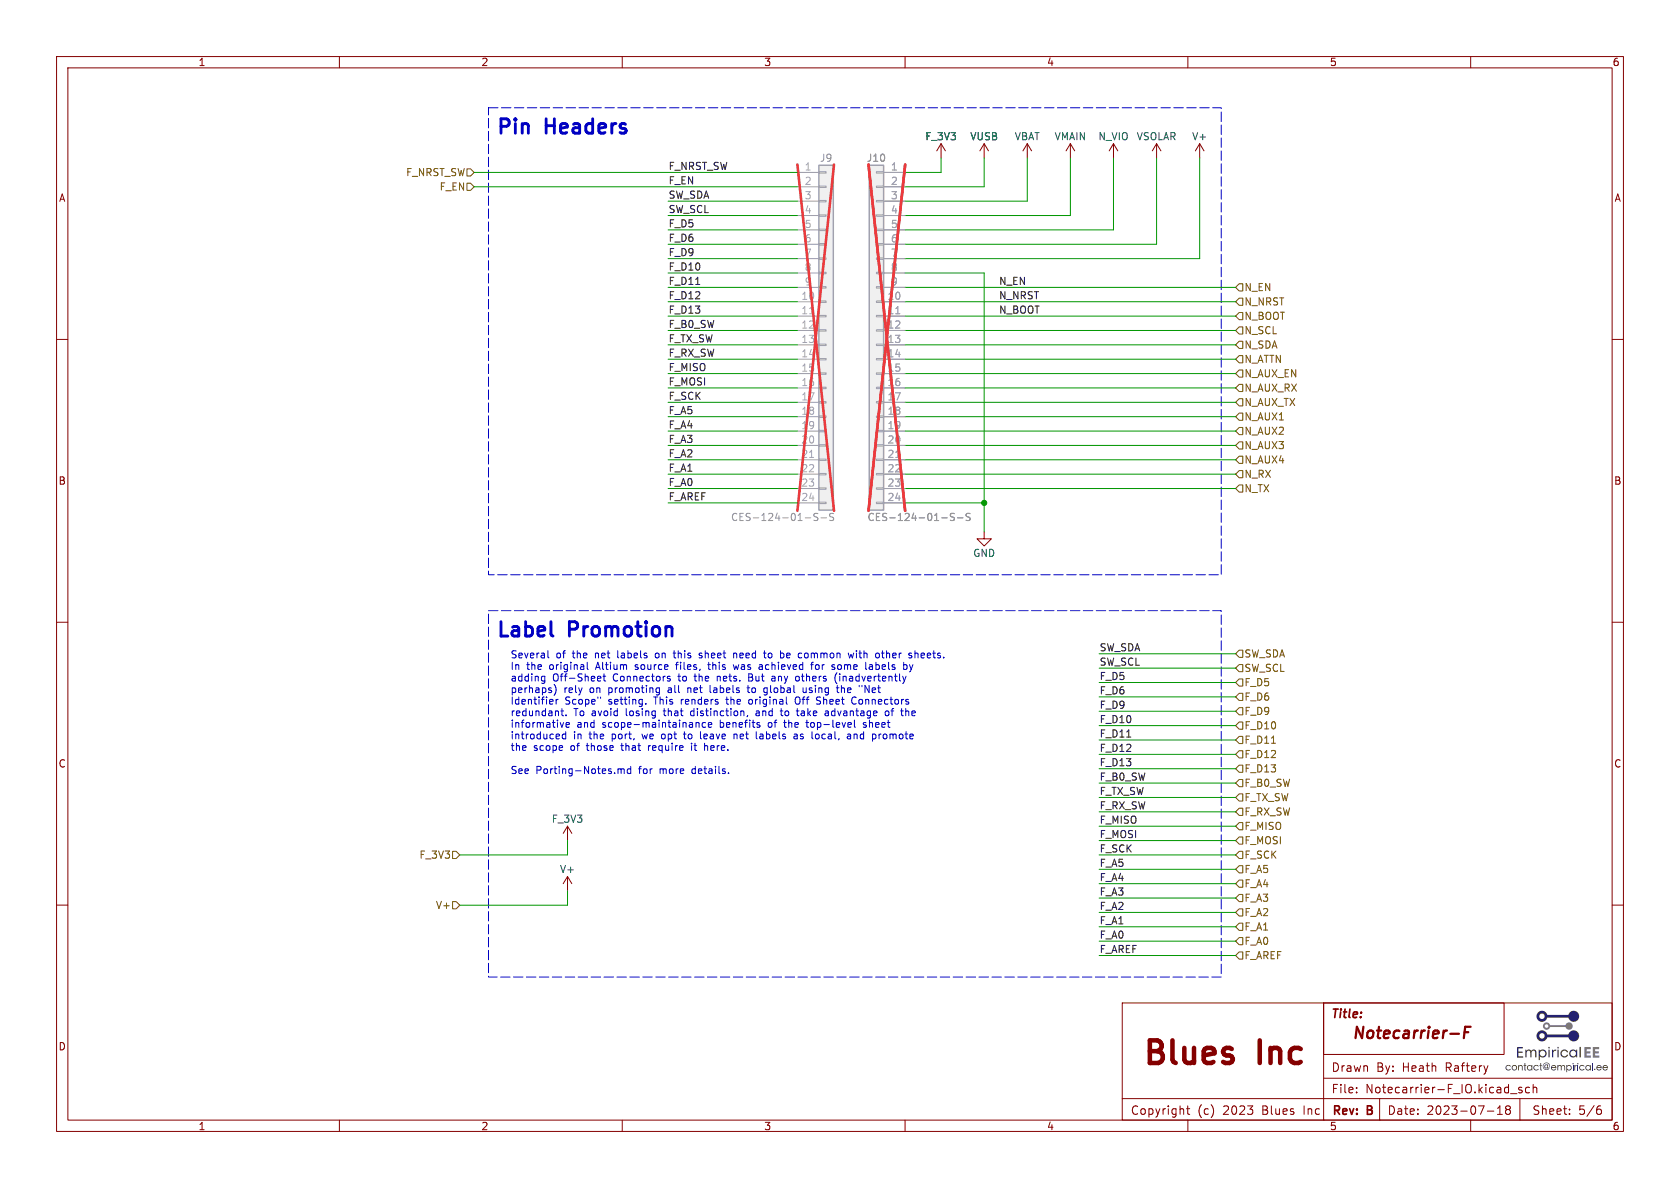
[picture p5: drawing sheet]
(kicad_sch (version 20230121) (generator eeschema)

 (paper "A4")

 (title_block
  (title "Notecarrier-F")
  (date "2023-07-18")
  (rev "B")
  (comment 1 "Blues Inc")
  (comment 2 "Heath Raftery"))

 (lib_symbols
  (symbol "Connector_Generic:Conn_01x24" (pin_names (offset 1.016) hide) (in_bom yes) (on_board yes)
   (property "Reference" "J" (at 0 30.48 0) (effects (font (size 1.27 1.27))))
   (property "Value" "Conn_01x24" (at 0 -33.02 0) (effects (font (size 1.27 1.27))))
   (property "Footprint" "" (at 0 0 0) (effects (font (size 1.27 1.27)) hide))
   (property "Datasheet" "~" (at 0 0 0) (effects (font (size 1.27 1.27)) hide))
   (symbol "Conn_01x24_1_1"
    (rectangle (start -1.27 -30.353) (end 0 -30.607) (stroke (width 0.1524) (type default)) (fill (type none)))
    (rectangle (start -1.27 -27.813) (end 0 -28.067) (stroke (width 0.1524) (type default)) (fill (type none)))
    (rectangle (start -1.27 -25.273) (end 0 -25.527) (stroke (width 0.1524) (type default)) (fill (type none)))
    (rectangle (start -1.27 -22.733) (end 0 -22.987) (stroke (width 0.1524) (type default)) (fill (type none)))
    (rectangle (start -1.27 -20.193) (end 0 -20.447) (stroke (width 0.1524) (type default)) (fill (type none)))
    (rectangle (start -1.27 -17.653) (end 0 -17.907) (stroke (width 0.1524) (type default)) (fill (type none)))
    (rectangle (start -1.27 -15.113) (end 0 -15.367) (stroke (width 0.1524) (type default)) (fill (type none)))
    (rectangle (start -1.27 -12.573) (end 0 -12.827) (stroke (width 0.1524) (type default)) (fill (type none)))
    (rectangle (start -1.27 -10.033) (end 0 -10.287) (stroke (width 0.1524) (type default)) (fill (type none)))
    (rectangle (start -1.27 -7.493) (end 0 -7.747) (stroke (width 0.1524) (type default)) (fill (type none)))
    (rectangle (start -1.27 -4.953) (end 0 -5.207) (stroke (width 0.1524) (type default)) (fill (type none)))
    (rectangle (start -1.27 -2.413) (end 0 -2.667) (stroke (width 0.1524) (type default)) (fill (type none)))
    (rectangle (start -1.27 0.127) (end 0 -0.127) (stroke (width 0.1524) (type default)) (fill (type none)))
    (rectangle (start -1.27 2.667) (end 0 2.413) (stroke (width 0.1524) (type default)) (fill (type none)))
    (rectangle (start -1.27 5.207) (end 0 4.953) (stroke (width 0.1524) (type default)) (fill (type none)))
    (rectangle (start -1.27 7.747) (end 0 7.493) (stroke (width 0.1524) (type default)) (fill (type none)))
    (rectangle (start -1.27 10.287) (end 0 10.033) (stroke (width 0.1524) (type default)) (fill (type none)))
    (rectangle (start -1.27 12.827) (end 0 12.573) (stroke (width 0.1524) (type default)) (fill (type none)))
    (rectangle (start -1.27 15.367) (end 0 15.113) (stroke (width 0.1524) (type default)) (fill (type none)))
    (rectangle (start -1.27 17.907) (end 0 17.653) (stroke (width 0.1524) (type default)) (fill (type none)))
    (rectangle (start -1.27 20.447) (end 0 20.193) (stroke (width 0.1524) (type default)) (fill (type none)))
    (rectangle (start -1.27 22.987) (end 0 22.733) (stroke (width 0.1524) (type default)) (fill (type none)))
    (rectangle (start -1.27 25.527) (end 0 25.273) (stroke (width 0.1524) (type default)) (fill (type none)))
    (rectangle (start -1.27 28.067) (end 0 27.813) (stroke (width 0.1524) (type default)) (fill (type none)))
    (rectangle (start -1.27 29.21) (end 1.27 -31.75) (stroke (width 0.254) (type default)) (fill (type background)))
    (pin passive line (at -5.08 27.94 0) (length 3.81) (name "Pin_1" (effects (font (size 1.27 1.27)))) (number "1" (effects (font (size 1.27 1.27)))))
    (pin passive line (at -5.08 5.08 0) (length 3.81) (name "Pin_10" (effects (font (size 1.27 1.27)))) (number "10" (effects (font (size 1.27 1.27)))))
    (pin passive line (at -5.08 2.54 0) (length 3.81) (name "Pin_11" (effects (font (size 1.27 1.27)))) (number "11" (effects (font (size 1.27 1.27)))))
    (pin passive line (at -5.08 0 0) (length 3.81) (name "Pin_12" (effects (font (size 1.27 1.27)))) (number "12" (effects (font (size 1.27 1.27)))))
    (pin passive line (at -5.08 -2.54 0) (length 3.81) (name "Pin_13" (effects (font (size 1.27 1.27)))) (number "13" (effects (font (size 1.27 1.27)))))
    (pin passive line (at -5.08 -5.08 0) (length 3.81) (name "Pin_14" (effects (font (size 1.27 1.27)))) (number "14" (effects (font (size 1.27 1.27)))))
    (pin passive line (at -5.08 -7.62 0) (length 3.81) (name "Pin_15" (effects (font (size 1.27 1.27)))) (number "15" (effects (font (size 1.27 1.27)))))
    (pin passive line (at -5.08 -10.16 0) (length 3.81) (name "Pin_16" (effects (font (size 1.27 1.27)))) (number "16" (effects (font (size 1.27 1.27)))))
    (pin passive line (at -5.08 -12.7 0) (length 3.81) (name "Pin_17" (effects (font (size 1.27 1.27)))) (number "17" (effects (font (size 1.27 1.27)))))
    (pin passive line (at -5.08 -15.24 0) (length 3.81) (name "Pin_18" (effects (font (size 1.27 1.27)))) (number "18" (effects (font (size 1.27 1.27)))))
    (pin passive line (at -5.08 -17.78 0) (length 3.81) (name "Pin_19" (effects (font (size 1.27 1.27)))) (number "19" (effects (font (size 1.27 1.27)))))
    (pin passive line (at -5.08 25.4 0) (length 3.81) (name "Pin_2" (effects (font (size 1.27 1.27)))) (number "2" (effects (font (size 1.27 1.27)))))
    (pin passive line (at -5.08 -20.32 0) (length 3.81) (name "Pin_20" (effects (font (size 1.27 1.27)))) (number "20" (effects (font (size 1.27 1.27)))))
    (pin passive line (at -5.08 -22.86 0) (length 3.81) (name "Pin_21" (effects (font (size 1.27 1.27)))) (number "21" (effects (font (size 1.27 1.27)))))
    (pin passive line (at -5.08 -25.4 0) (length 3.81) (name "Pin_22" (effects (font (size 1.27 1.27)))) (number "22" (effects (font (size 1.27 1.27)))))
    (pin passive line (at -5.08 -27.94 0) (length 3.81) (name "Pin_23" (effects (font (size 1.27 1.27)))) (number "23" (effects (font (size 1.27 1.27)))))
    (pin passive line (at -5.08 -30.48 0) (length 3.81) (name "Pin_24" (effects (font (size 1.27 1.27)))) (number "24" (effects (font (size 1.27 1.27)))))
    (pin passive line (at -5.08 22.86 0) (length 3.81) (name "Pin_3" (effects (font (size 1.27 1.27)))) (number "3" (effects (font (size 1.27 1.27)))))
    (pin passive line (at -5.08 20.32 0) (length 3.81) (name "Pin_4" (effects (font (size 1.27 1.27)))) (number "4" (effects (font (size 1.27 1.27)))))
    (pin passive line (at -5.08 17.78 0) (length 3.81) (name "Pin_5" (effects (font (size 1.27 1.27)))) (number "5" (effects (font (size 1.27 1.27)))))
    (pin passive line (at -5.08 15.24 0) (length 3.81) (name "Pin_6" (effects (font (size 1.27 1.27)))) (number "6" (effects (font (size 1.27 1.27)))))
    (pin passive line (at -5.08 12.7 0) (length 3.81) (name "Pin_7" (effects (font (size 1.27 1.27)))) (number "7" (effects (font (size 1.27 1.27)))))
    (pin passive line (at -5.08 10.16 0) (length 3.81) (name "Pin_8" (effects (font (size 1.27 1.27)))) (number "8" (effects (font (size 1.27 1.27)))))
    (pin passive line (at -5.08 7.62 0) (length 3.81) (name "Pin_9" (effects (font (size 1.27 1.27)))) (number "9" (effects (font (size 1.27 1.27)))))))
  (symbol "blues-kicad-lib:power_F_3V3" (power) (pin_names (offset 0)) (in_bom no) (on_board no)
   (property "Reference" "#PWR" (at 0 -3.81 0) (effects (font (size 1.27 1.27)) hide))
   (property "Value" "F_3V3" (at 0 3.81 0) (effects (font (size 1.27 1.27))))
   (property "Footprint" "" (at 0 0 0) (effects (font (size 1.27 1.27)) hide))
   (property "Datasheet" "" (at 0 0 0) (effects (font (size 1.27 1.27)) hide))
   (symbol "power_F_3V3_0_1"
    (polyline (pts (xy -0.762 1.27) (xy 0 2.54)) (stroke (width 0) (type default)) (fill (type none)))
    (polyline (pts (xy 0 0) (xy 0 2.54)) (stroke (width 0) (type default)) (fill (type none)))
    (polyline (pts (xy 0 2.54) (xy 0.762 1.27)) (stroke (width 0) (type default)) (fill (type none))))
   (symbol "power_F_3V3_1_1"
    (pin power_in line (at 0 0 90) (length 0) hide (name "F_3V3" (effects (font (size 1.27 1.27)))) (number "1" (effects (font (size 1.27 1.27)))))))
  (symbol "blues-kicad-lib:power_N_VIO" (power) (pin_names (offset 0)) (in_bom no) (on_board no)
   (property "Reference" "#PWR" (at 0 -3.81 0) (effects (font (size 1.27 1.27)) hide))
   (property "Value" "N_VIO" (at 0 3.81 0) (effects (font (size 1.27 1.27))))
   (property "Footprint" "" (at 0 0 0) (effects (font (size 1.27 1.27)) hide))
   (property "Datasheet" "" (at 0 0 0) (effects (font (size 1.27 1.27)) hide))
   (symbol "power_N_VIO_0_1"
    (polyline (pts (xy -0.762 1.27) (xy 0 2.54)) (stroke (width 0) (type default)) (fill (type none)))
    (polyline (pts (xy 0 0) (xy 0 2.54)) (stroke (width 0) (type default)) (fill (type none)))
    (polyline (pts (xy 0 2.54) (xy 0.762 1.27)) (stroke (width 0) (type default)) (fill (type none))))
   (symbol "power_N_VIO_1_1"
    (pin power_in line (at 0 0 90) (length 0) hide (name "N_VIO" (effects (font (size 1.27 1.27)))) (number "1" (effects (font (size 1.27 1.27)))))))
  (symbol "blues-kicad-lib:power_V+" (power) (pin_names (offset 0)) (in_bom no) (on_board no)
   (property "Reference" "#PWR" (at 0 -3.81 0) (effects (font (size 1.27 1.27)) hide))
   (property "Value" "V+" (at 0 3.81 0) (effects (font (size 1.27 1.27))))
   (property "Footprint" "" (at 0 0 0) (effects (font (size 1.27 1.27)) hide))
   (property "Datasheet" "" (at 0 0 0) (effects (font (size 1.27 1.27)) hide))
   (symbol "power_V+_0_1"
    (polyline (pts (xy -0.762 1.27) (xy 0 2.54)) (stroke (width 0) (type default)) (fill (type none)))
    (polyline (pts (xy 0 0) (xy 0 2.54)) (stroke (width 0) (type default)) (fill (type none)))
    (polyline (pts (xy 0 2.54) (xy 0.762 1.27)) (stroke (width 0) (type default)) (fill (type none))))
   (symbol "power_V+_1_1"
    (pin power_in line (at 0 0 90) (length 0) hide (name "V+" (effects (font (size 1.27 1.27)))) (number "1" (effects (font (size 1.27 1.27)))))))
  (symbol "blues-kicad-lib:power_VBAT" (power) (pin_names (offset 0)) (in_bom no) (on_board no)
   (property "Reference" "#PWR" (at 0 -3.81 0) (effects (font (size 1.27 1.27)) hide))
   (property "Value" "VBAT" (at 0 3.81 0) (effects (font (size 1.27 1.27))))
   (property "Footprint" "" (at 0 0 0) (effects (font (size 1.27 1.27)) hide))
   (property "Datasheet" "" (at 0 0 0) (effects (font (size 1.27 1.27)) hide))
   (symbol "power_VBAT_0_1"
    (polyline (pts (xy -0.762 1.27) (xy 0 2.54)) (stroke (width 0) (type default)) (fill (type none)))
    (polyline (pts (xy 0 0) (xy 0 2.54)) (stroke (width 0) (type default)) (fill (type none)))
    (polyline (pts (xy 0 2.54) (xy 0.762 1.27)) (stroke (width 0) (type default)) (fill (type none))))
   (symbol "power_VBAT_1_1"
    (pin power_in line (at 0 0 90) (length 0) hide (name "VBAT" (effects (font (size 1.27 1.27)))) (number "1" (effects (font (size 1.27 1.27)))))))
  (symbol "blues-kicad-lib:power_VMAIN" (power) (pin_names (offset 0)) (in_bom no) (on_board no)
   (property "Reference" "#PWR" (at 0 -3.81 0) (effects (font (size 1.27 1.27)) hide))
   (property "Value" "VMAIN" (at 0 3.81 0) (effects (font (size 1.27 1.27))))
   (property "Footprint" "" (at 0 0 0) (effects (font (size 1.27 1.27)) hide))
   (property "Datasheet" "" (at 0 0 0) (effects (font (size 1.27 1.27)) hide))
   (symbol "power_VMAIN_0_1"
    (polyline (pts (xy -0.762 1.27) (xy 0 2.54)) (stroke (width 0) (type default)) (fill (type none)))
    (polyline (pts (xy 0 0) (xy 0 2.54)) (stroke (width 0) (type default)) (fill (type none)))
    (polyline (pts (xy 0 2.54) (xy 0.762 1.27)) (stroke (width 0) (type default)) (fill (type none))))
   (symbol "power_VMAIN_1_1"
    (pin power_in line (at 0 0 90) (length 0) hide (name "VMAIN" (effects (font (size 1.27 1.27)))) (number "1" (effects (font (size 1.27 1.27)))))))
  (symbol "blues-kicad-lib:power_VSOLAR" (power) (pin_names (offset 0)) (in_bom no) (on_board no)
   (property "Reference" "#PWR" (at 0 -3.81 0) (effects (font (size 1.27 1.27)) hide))
   (property "Value" "VSOLAR" (at 0 3.81 0) (effects (font (size 1.27 1.27))))
   (property "Footprint" "" (at 0 0 0) (effects (font (size 1.27 1.27)) hide))
   (property "Datasheet" "" (at 0 0 0) (effects (font (size 1.27 1.27)) hide))
   (symbol "power_VSOLAR_0_1"
    (polyline (pts (xy -0.762 1.27) (xy 0 2.54)) (stroke (width 0) (type default)) (fill (type none)))
    (polyline (pts (xy 0 0) (xy 0 2.54)) (stroke (width 0) (type default)) (fill (type none)))
    (polyline (pts (xy 0 2.54) (xy 0.762 1.27)) (stroke (width 0) (type default)) (fill (type none))))
   (symbol "power_VSOLAR_1_1"
    (pin power_in line (at 0 0 90) (length 0) hide (name "VSOLAR" (effects (font (size 1.27 1.27)))) (number "1" (effects (font (size 1.27 1.27)))))))
  (symbol "blues-kicad-lib:power_VUSB" (power) (pin_names (offset 0)) (in_bom no) (on_board no)
   (property "Reference" "#PWR" (at 0 -3.81 0) (effects (font (size 1.27 1.27)) hide))
   (property "Value" "VUSB" (at 0 3.81 0) (effects (font (size 1.27 1.27))))
   (property "Footprint" "" (at 0 0 0) (effects (font (size 1.27 1.27)) hide))
   (property "Datasheet" "" (at 0 0 0) (effects (font (size 1.27 1.27)) hide))
   (symbol "power_VUSB_0_1"
    (polyline (pts (xy -0.762 1.27) (xy 0 2.54)) (stroke (width 0) (type default)) (fill (type none)))
    (polyline (pts (xy 0 0) (xy 0 2.54)) (stroke (width 0) (type default)) (fill (type none)))
    (polyline (pts (xy 0 2.54) (xy 0.762 1.27)) (stroke (width 0) (type default)) (fill (type none))))
   (symbol "power_VUSB_1_1"
    (pin power_in line (at 0 0 90) (length 0) hide (name "VUSB" (effects (font (size 1.27 1.27)))) (number "1" (effects (font (size 1.27 1.27)))))))
  (symbol "power:GND" (power) (pin_names (offset 0)) (in_bom yes) (on_board yes)
   (property "Reference" "#PWR" (at 0 -6.35 0) (effects (font (size 1.27 1.27)) hide))
   (property "Value" "GND" (at 0 -3.81 0) (effects (font (size 1.27 1.27))))
   (property "Footprint" "" (at 0 0 0) (effects (font (size 1.27 1.27)) hide))
   (property "Datasheet" "" (at 0 0 0) (effects (font (size 1.27 1.27)) hide))
   (symbol "GND_0_1"
    (polyline (pts (xy 0 0) (xy 0 -1.27) (xy 1.27 -1.27) (xy 0 -2.54) (xy -1.27 -1.27) (xy 0 -1.27)) (stroke (width 0) (type default)) (fill (type none))))
   (symbol "GND_1_1"
    (pin power_in line (at 0 0 270) (length 0) hide (name "GND" (effects (font (size 1.27 1.27)))) (number "1" (effects (font (size 1.27 1.27))))))))

 (junction (at 173.99 88.9) (diameter 0) (color 0 0 0 0))

 (wire (pts (xy 160.02 33.02) (xy 173.99 33.02)) (stroke (width 0) (type default)))
 (wire (pts (xy 160.02 68.58) (xy 218.44 68.58)) (stroke (width 0) (type default)))
 (wire (pts (xy 218.44 153.67) (xy 194.31 153.67)) (stroke (width 0) (type default)))
 (wire (pts (xy 173.99 48.26) (xy 173.99 88.9)) (stroke (width 0) (type default)))
 (wire (pts (xy 160.02 53.34) (xy 218.44 53.34)) (stroke (width 0) (type default)))
 (wire (pts (xy 218.44 148.59) (xy 194.31 148.59)) (stroke (width 0) (type default)))
 (wire (pts (xy 218.44 123.19) (xy 194.31 123.19)) (stroke (width 0) (type default)))
 (wire (pts (xy 140.97 68.58) (xy 118.11 68.58)) (stroke (width 0) (type default)))
 (wire (pts (xy 218.44 161.29) (xy 194.31 161.29)) (stroke (width 0) (type default)))
 (wire (pts (xy 140.97 48.26) (xy 118.11 48.26)) (stroke (width 0) (type default)))
 (wire (pts (xy 218.44 135.89) (xy 194.31 135.89)) (stroke (width 0) (type default)))
 (wire (pts (xy 160.02 58.42) (xy 218.44 58.42)) (stroke (width 0) (type default)))
 (wire (pts (xy 189.23 27.94) (xy 189.23 38.1)) (stroke (width 0) (type default)))
 (wire (pts (xy 100.33 157.48) (xy 100.33 160.02)) (stroke (width 0) (type default)))
 (wire (pts (xy 140.97 38.1) (xy 118.11 38.1)) (stroke (width 0) (type default)))
 (wire (pts (xy 140.97 53.34) (xy 118.11 53.34)) (stroke (width 0) (type default)))
 (wire (pts (xy 160.02 88.9) (xy 173.99 88.9)) (stroke (width 0) (type default)))
 (wire (pts (xy 160.02 43.18) (xy 204.47 43.18)) (stroke (width 0) (type default)))
 (wire (pts (xy 160.02 40.64) (xy 196.85 40.64)) (stroke (width 0) (type default)))
 (wire (pts (xy 173.99 88.9) (xy 173.99 93.98)) (stroke (width 0) (type default)))
 (wire (pts (xy 218.44 138.43) (xy 194.31 138.43)) (stroke (width 0) (type default)))
 (wire (pts (xy 140.97 35.56) (xy 118.11 35.56)) (stroke (width 0) (type default)))
 (wire (pts (xy 140.97 66.04) (xy 118.11 66.04)) (stroke (width 0) (type default)))
 (wire (pts (xy 100.33 148.59) (xy 100.33 151.13)) (stroke (width 0) (type default)))
 (wire (pts (xy 218.44 140.97) (xy 194.31 140.97)) (stroke (width 0) (type default)))
 (wire (pts (xy 140.97 86.36) (xy 118.11 86.36)) (stroke (width 0) (type default)))
 (wire (pts (xy 160.02 71.12) (xy 218.44 71.12)) (stroke (width 0) (type default)))
 (wire (pts (xy 218.44 146.05) (xy 194.31 146.05)) (stroke (width 0) (type default)))
 (wire (pts (xy 140.97 83.82) (xy 118.11 83.82)) (stroke (width 0) (type default)))
 (wire (pts (xy 140.97 55.88) (xy 118.11 55.88)) (stroke (width 0) (type default)))
 (wire (pts (xy 160.02 45.72) (xy 212.09 45.72)) (stroke (width 0) (type default)))
 (wire (pts (xy 140.97 45.72) (xy 118.11 45.72)) (stroke (width 0) (type default)))
 (wire (pts (xy 218.44 118.11) (xy 194.31 118.11)) (stroke (width 0) (type default)))
 (wire (pts (xy 218.44 156.21) (xy 194.31 156.21)) (stroke (width 0) (type default)))
 (wire (pts (xy 83.82 33.02) (xy 140.97 33.02)) (stroke (width 0) (type default)))
 (wire (pts (xy 160.02 55.88) (xy 218.44 55.88)) (stroke (width 0) (type default)))
 (wire (pts (xy 160.02 63.5) (xy 218.44 63.5)) (stroke (width 0) (type default)))
 (wire (pts (xy 218.44 128.27) (xy 194.31 128.27)) (stroke (width 0) (type default)))
 (wire (pts (xy 140.97 73.66) (xy 118.11 73.66)) (stroke (width 0) (type default)))
 (wire (pts (xy 218.44 115.57) (xy 194.31 115.57)) (stroke (width 0) (type default)))
 (wire (pts (xy 166.37 30.48) (xy 166.37 27.94)) (stroke (width 0) (type default)))
 (wire (pts (xy 218.44 125.73) (xy 194.31 125.73)) (stroke (width 0) (type default)))
 (wire (pts (xy 140.97 50.8) (xy 118.11 50.8)) (stroke (width 0) (type default)))
 (wire (pts (xy 218.44 120.65) (xy 194.31 120.65)) (stroke (width 0) (type default)))
 (wire (pts (xy 218.44 163.83) (xy 194.31 163.83)) (stroke (width 0) (type default)))
 (wire (pts (xy 218.44 168.91) (xy 194.31 168.91)) (stroke (width 0) (type default)))
 (wire (pts (xy 160.02 76.2) (xy 218.44 76.2)) (stroke (width 0) (type default)))
 (wire (pts (xy 218.44 143.51) (xy 194.31 143.51)) (stroke (width 0) (type default)))
 (wire (pts (xy 181.61 27.94) (xy 181.61 35.56)) (stroke (width 0) (type default)))
 (wire (pts (xy 160.02 30.48) (xy 166.37 30.48)) (stroke (width 0) (type default)))
 (wire (pts (xy 173.99 27.94) (xy 173.99 33.02)) (stroke (width 0) (type default)))
 (wire (pts (xy 218.44 151.13) (xy 194.31 151.13)) (stroke (width 0) (type default)))
 (wire (pts (xy 140.97 40.64) (xy 118.11 40.64)) (stroke (width 0) (type default)))
 (wire (pts (xy 160.02 60.96) (xy 218.44 60.96)) (stroke (width 0) (type default)))
 (wire (pts (xy 160.02 66.04) (xy 218.44 66.04)) (stroke (width 0) (type default)))
 (wire (pts (xy 160.02 48.26) (xy 173.99 48.26)) (stroke (width 0) (type default)))
 (wire (pts (xy 140.97 63.5) (xy 118.11 63.5)) (stroke (width 0) (type default)))
 (wire (pts (xy 81.28 151.13) (xy 100.33 151.13)) (stroke (width 0) (type default)))
 (wire (pts (xy 218.44 166.37) (xy 194.31 166.37)) (stroke (width 0) (type default)))
 (wire (pts (xy 160.02 35.56) (xy 181.61 35.56)) (stroke (width 0) (type default)))
 (wire (pts (xy 160.02 86.36) (xy 218.44 86.36)) (stroke (width 0) (type default)))
 (wire (pts (xy 140.97 81.28) (xy 118.11 81.28)) (stroke (width 0) (type default)))
 (wire (pts (xy 160.02 38.1) (xy 189.23 38.1)) (stroke (width 0) (type default)))
 (wire (pts (xy 81.28 160.02) (xy 100.33 160.02)) (stroke (width 0) (type default)))
 (wire (pts (xy 140.97 43.18) (xy 118.11 43.18)) (stroke (width 0) (type default)))
 (wire (pts (xy 160.02 50.8) (xy 218.44 50.8)) (stroke (width 0) (type default)))
 (wire (pts (xy 140.97 76.2) (xy 118.11 76.2)) (stroke (width 0) (type default)))
 (wire (pts (xy 83.82 30.48) (xy 140.97 30.48)) (stroke (width 0) (type default)))
 (wire (pts (xy 140.97 78.74) (xy 118.11 78.74)) (stroke (width 0) (type default)))
 (wire (pts (xy 140.97 60.96) (xy 118.11 60.96)) (stroke (width 0) (type default)))
 (wire (pts (xy 140.97 88.9) (xy 118.11 88.9)) (stroke (width 0) (type default)))
 (wire (pts (xy 212.09 27.94) (xy 212.09 45.72)) (stroke (width 0) (type default)))
 (wire (pts (xy 218.44 133.35) (xy 194.31 133.35)) (stroke (width 0) (type default)))
 (wire (pts (xy 140.97 71.12) (xy 118.11 71.12)) (stroke (width 0) (type default)))
 (wire (pts (xy 160.02 78.74) (xy 218.44 78.74)) (stroke (width 0) (type default)))
 (wire (pts (xy 218.44 130.81) (xy 194.31 130.81)) (stroke (width 0) (type default)))
 (wire (pts (xy 160.02 81.28) (xy 218.44 81.28)) (stroke (width 0) (type default)))
 (wire (pts (xy 160.02 73.66) (xy 218.44 73.66)) (stroke (width 0) (type default)))
 (wire (pts (xy 196.85 27.94) (xy 196.85 40.64)) (stroke (width 0) (type default)))
 (wire (pts (xy 140.97 58.42) (xy 118.11 58.42)) (stroke (width 0) (type default)))
 (wire (pts (xy 160.02 83.82) (xy 218.44 83.82)) (stroke (width 0) (type default)))
 (wire (pts (xy 204.47 27.94) (xy 204.47 43.18)) (stroke (width 0) (type default)))
 (wire (pts (xy 218.44 158.75) (xy 194.31 158.75)) (stroke (width 0) (type default)))

 (rectangle (start 86.36 107.95) (end 215.9 172.72) (stroke (width 0) (type dash)) (fill (type none)))
 (rectangle (start 86.36 19.05) (end 215.9 101.6) (stroke (width 0) (type dash)) (fill (type none)))

 (text "Pin Headers" (at 87.63 24.13 0) (effects (font (size 2.54 2.54) (thickness 0.508) bold) (justify left bottom)))
 (text "Several of the net labels on this sheet need to be common with other sheets.\nIn the original Altium source files, this was achieved for some labels by\nadding Off-Sheet Connectors to the nets. But any others (inadvertently\nperhaps) rely on promoting all net labels to global using the \"Net\nIdentifier Scope\" setting. This renders the original Off Sheet Connectors\nredundant. To avoid losing that distinction, and to take advantage of the\ninformative and scope-maintainance benefits of the top-level sheet\nintroduced in the port, we opt to leave net labels as local, and promote\nthe scope of those that require it here.\n\nSee Porting-Notes.md for more details." (at 90.17 137.16 0) (effects (font (size 1.27 1.27)) (justify left bottom)))
 (text "Label Promotion" (at 87.63 113.03 0) (effects (font (size 2.54 2.54) (thickness 0.508) bold) (justify left bottom)))

 (label "F_D11" (at 118.11 50.8 0) (fields_autoplaced) (effects (font (size 1.27 1.27)) (justify left bottom)))
 (label "F_D12" (at 118.11 53.34 0) (fields_autoplaced) (effects (font (size 1.27 1.27)) (justify left bottom)))
 (label "F_A5" (at 118.11 73.66 0) (fields_autoplaced) (effects (font (size 1.27 1.27)) (justify left bottom)))
 (label "N_BOOT" (at 176.53 55.88 0) (fields_autoplaced) (effects (font (size 1.27 1.27)) (justify left bottom)))
 (label "F_A1" (at 194.31 163.83 0) (fields_autoplaced) (effects (font (size 1.27 1.27)) (justify left bottom)))
 (label "F_MISO" (at 118.11 66.04 0) (fields_autoplaced) (effects (font (size 1.27 1.27)) (justify left bottom)))
 (label "F_A4" (at 194.31 156.21 0) (fields_autoplaced) (effects (font (size 1.27 1.27)) (justify left bottom)))
 (label "F_SCK" (at 194.31 151.13 0) (fields_autoplaced) (effects (font (size 1.27 1.27)) (justify left bottom)))
 (label "F_MOSI" (at 194.31 148.59 0) (fields_autoplaced) (effects (font (size 1.27 1.27)) (justify left bottom)))
 (label "F_A5" (at 194.31 153.67 0) (fields_autoplaced) (effects (font (size 1.27 1.27)) (justify left bottom)))
 (label "F_A1" (at 118.11 83.82 0) (fields_autoplaced) (effects (font (size 1.27 1.27)) (justify left bottom)))
 (label "F_D6" (at 194.31 123.19 0) (fields_autoplaced) (effects (font (size 1.27 1.27)) (justify left bottom)))
 (label "N_NRST" (at 176.53 53.34 0) (fields_autoplaced) (effects (font (size 1.27 1.27)) (justify left bottom)))
 (label "F_A2" (at 118.11 81.28 0) (fields_autoplaced) (effects (font (size 1.27 1.27)) (justify left bottom)))
 (label "F_D13" (at 118.11 55.88 0) (fields_autoplaced) (effects (font (size 1.27 1.27)) (justify left bottom)))
 (label "F_RX_SW" (at 194.31 143.51 0) (fields_autoplaced) (effects (font (size 1.27 1.27)) (justify left bottom)))
 (label "F_D6" (at 118.11 43.18 0) (fields_autoplaced) (effects (font (size 1.27 1.27)) (justify left bottom)))
 (label "F_TX_SW" (at 194.31 140.97 0) (fields_autoplaced) (effects (font (size 1.27 1.27)) (justify left bottom)))
 (label "F_D11" (at 194.31 130.81 0) (fields_autoplaced) (effects (font (size 1.27 1.27)) (justify left bottom)))
 (label "F_D5" (at 118.11 40.64 0) (fields_autoplaced) (effects (font (size 1.27 1.27)) (justify left bottom)))
 (label "F_D12" (at 194.31 133.35 0) (fields_autoplaced) (effects (font (size 1.27 1.27)) (justify left bottom)))
 (label "F_D9" (at 194.31 125.73 0) (fields_autoplaced) (effects (font (size 1.27 1.27)) (justify left bottom)))
 (label "F_D13" (at 194.31 135.89 0) (fields_autoplaced) (effects (font (size 1.27 1.27)) (justify left bottom)))
 (label "F_D5" (at 194.31 120.65 0) (fields_autoplaced) (effects (font (size 1.27 1.27)) (justify left bottom)))
 (label "F_AREF" (at 194.31 168.91 0) (fields_autoplaced) (effects (font (size 1.27 1.27)) (justify left bottom)))
 (label "F_RX_SW" (at 118.11 63.5 0) (fields_autoplaced) (effects (font (size 1.27 1.27)) (justify left bottom)))
 (label "SW_SDA" (at 194.31 115.57 0) (fields_autoplaced) (effects (font (size 1.27 1.27)) (justify left bottom)))
 (label "N_EN" (at 176.53 50.8 0) (fields_autoplaced) (effects (font (size 1.27 1.27)) (justify left bottom)))
 (label "SW_SDA" (at 118.11 35.56 0) (fields_autoplaced) (effects (font (size 1.27 1.27)) (justify left bottom)))
 (label "F_B0_SW" (at 194.31 138.43 0) (fields_autoplaced) (effects (font (size 1.27 1.27)) (justify left bottom)))
 (label "F_A0" (at 194.31 166.37 0) (fields_autoplaced) (effects (font (size 1.27 1.27)) (justify left bottom)))
 (label "F_D9" (at 118.11 45.72 0) (fields_autoplaced) (effects (font (size 1.27 1.27)) (justify left bottom)))
 (label "SW_SCL" (at 194.31 118.11 0) (fields_autoplaced) (effects (font (size 1.27 1.27)) (justify left bottom)))
 (label "F_A3" (at 118.11 78.74 0) (fields_autoplaced) (effects (font (size 1.27 1.27)) (justify left bottom)))
 (label "F_AREF" (at 118.11 88.9 0) (fields_autoplaced) (effects (font (size 1.27 1.27)) (justify left bottom)))
 (label "F_A4" (at 118.11 76.2 0) (fields_autoplaced) (effects (font (size 1.27 1.27)) (justify left bottom)))
 (label "F_A3" (at 194.31 158.75 0) (fields_autoplaced) (effects (font (size 1.27 1.27)) (justify left bottom)))
 (label "SW_SCL" (at 118.11 38.1 0) (fields_autoplaced) (effects (font (size 1.27 1.27)) (justify left bottom)))
 (label "F_EN" (at 118.11 33.02 0) (fields_autoplaced) (effects (font (size 1.27 1.27)) (justify left bottom)))
 (label "F_D10" (at 118.11 48.26 0) (fields_autoplaced) (effects (font (size 1.27 1.27)) (justify left bottom)))
 (label "F_A0" (at 118.11 86.36 0) (fields_autoplaced) (effects (font (size 1.27 1.27)) (justify left bottom)))
 (label "F_B0_SW" (at 118.11 58.42 0) (fields_autoplaced) (effects (font (size 1.27 1.27)) (justify left bottom)))
 (label "F_MOSI" (at 118.11 68.58 0) (fields_autoplaced) (effects (font (size 1.27 1.27)) (justify left bottom)))
 (label "F_TX_SW" (at 118.11 60.96 0) (fields_autoplaced) (effects (font (size 1.27 1.27)) (justify left bottom)))
 (label "F_D10" (at 194.31 128.27 0) (fields_autoplaced) (effects (font (size 1.27 1.27)) (justify left bottom)))
 (label "F_MISO" (at 194.31 146.05 0) (fields_autoplaced) (effects (font (size 1.27 1.27)) (justify left bottom)))
 (label "F_SCK" (at 118.11 71.12 0) (fields_autoplaced) (effects (font (size 1.27 1.27)) (justify left bottom)))
 (label "F_A2" (at 194.31 161.29 0) (fields_autoplaced) (effects (font (size 1.27 1.27)) (justify left bottom)))
 (label "F_NRST_SW" (at 118.11 30.48 0) (fields_autoplaced) (effects (font (size 1.27 1.27)) (justify left bottom)))

 (hierarchical_label "F_D13" (shape input) (at 218.44 135.89 0) (fields_autoplaced) (effects (font (size 1.27 1.27)) (justify left)))
 (hierarchical_label "F_MOSI" (shape input) (at 218.44 148.59 0) (fields_autoplaced) (effects (font (size 1.27 1.27)) (justify left)))
 (hierarchical_label "F_A2" (shape input) (at 218.44 161.29 0) (fields_autoplaced) (effects (font (size 1.27 1.27)) (justify left)))
 (hierarchical_label "F_RX_SW" (shape input) (at 218.44 143.51 0) (fields_autoplaced) (effects (font (size 1.27 1.27)) (justify left)))
 (hierarchical_label "F_B0_SW" (shape input) (at 218.44 138.43 0) (fields_autoplaced) (effects (font (size 1.27 1.27)) (justify left)))
 (hierarchical_label "N_SDA" (shape input) (at 218.44 60.96 0) (fields_autoplaced) (effects (font (size 1.27 1.27)) (justify left)))
 (hierarchical_label "V+" (shape input) (at 81.28 160.02 180) (fields_autoplaced) (effects (font (size 1.27 1.27)) (justify right)))
 (hierarchical_label "F_A1" (shape input) (at 218.44 163.83 0) (fields_autoplaced) (effects (font (size 1.27 1.27)) (justify left)))
 (hierarchical_label "F_A5" (shape input) (at 218.44 153.67 0) (fields_autoplaced) (effects (font (size 1.27 1.27)) (justify left)))
 (hierarchical_label "N_TX" (shape input) (at 218.44 86.36 0) (fields_autoplaced) (effects (font (size 1.27 1.27)) (justify left)))
 (hierarchical_label "F_D6" (shape input) (at 218.44 123.19 0) (fields_autoplaced) (effects (font (size 1.27 1.27)) (justify left)))
 (hierarchical_label "N_RX" (shape input) (at 218.44 83.82 0) (fields_autoplaced) (effects (font (size 1.27 1.27)) (justify left)))
 (hierarchical_label "F_AREF" (shape input) (at 218.44 168.91 0) (fields_autoplaced) (effects (font (size 1.27 1.27)) (justify left)))
 (hierarchical_label "F_A0" (shape input) (at 218.44 166.37 0) (fields_autoplaced) (effects (font (size 1.27 1.27)) (justify left)))
 (hierarchical_label "F_A3" (shape input) (at 218.44 158.75 0) (fields_autoplaced) (effects (font (size 1.27 1.27)) (justify left)))
 (hierarchical_label "F_MISO" (shape input) (at 218.44 146.05 0) (fields_autoplaced) (effects (font (size 1.27 1.27)) (justify left)))
 (hierarchical_label "N_ATTN" (shape input) (at 218.44 63.5 0) (fields_autoplaced) (effects (font (size 1.27 1.27)) (justify left)))
 (hierarchical_label "N_AUX_EN" (shape input) (at 218.44 66.04 0) (fields_autoplaced) (effects (font (size 1.27 1.27)) (justify left)))
 (hierarchical_label "F_D11" (shape input) (at 218.44 130.81 0) (fields_autoplaced) (effects (font (size 1.27 1.27)) (justify left)))
 (hierarchical_label "F_D12" (shape input) (at 218.44 133.35 0) (fields_autoplaced) (effects (font (size 1.27 1.27)) (justify left)))
 (hierarchical_label "F_3V3" (shape input) (at 81.28 151.13 180) (fields_autoplaced) (effects (font (size 1.27 1.27)) (justify right)))
 (hierarchical_label "N_AUX_RX" (shape input) (at 218.44 68.58 0) (fields_autoplaced) (effects (font (size 1.27 1.27)) (justify left)))
 (hierarchical_label "N_AUX3" (shape input) (at 218.44 78.74 0) (fields_autoplaced) (effects (font (size 1.27 1.27)) (justify left)))
 (hierarchical_label "F_D10" (shape input) (at 218.44 128.27 0) (fields_autoplaced) (effects (font (size 1.27 1.27)) (justify left)))
 (hierarchical_label "F_NRST_SW" (shape input) (at 83.82 30.48 180) (fields_autoplaced) (effects (font (size 1.27 1.27)) (justify right)))
 (hierarchical_label "N_EN" (shape input) (at 218.44 50.8 0) (fields_autoplaced) (effects (font (size 1.27 1.27)) (justify left)))
 (hierarchical_label "N_SCL" (shape input) (at 218.44 58.42 0) (fields_autoplaced) (effects (font (size 1.27 1.27)) (justify left)))
 (hierarchical_label "N_AUX_TX" (shape input) (at 218.44 71.12 0) (fields_autoplaced) (effects (font (size 1.27 1.27)) (justify left)))
 (hierarchical_label "N_NRST" (shape input) (at 218.44 53.34 0) (fields_autoplaced) (effects (font (size 1.27 1.27)) (justify left)))
 (hierarchical_label "F_A4" (shape input) (at 218.44 156.21 0) (fields_autoplaced) (effects (font (size 1.27 1.27)) (justify left)))
 (hierarchical_label "F_D5" (shape input) (at 218.44 120.65 0) (fields_autoplaced) (effects (font (size 1.27 1.27)) (justify left)))
 (hierarchical_label "N_AUX2" (shape input) (at 218.44 76.2 0) (fields_autoplaced) (effects (font (size 1.27 1.27)) (justify left)))
 (hierarchical_label "F_EN" (shape input) (at 83.82 33.02 180) (fields_autoplaced) (effects (font (size 1.27 1.27)) (justify right)))
 (hierarchical_label "F_D9" (shape input) (at 218.44 125.73 0) (fields_autoplaced) (effects (font (size 1.27 1.27)) (justify left)))
 (hierarchical_label "F_TX_SW" (shape input) (at 218.44 140.97 0) (fields_autoplaced) (effects (font (size 1.27 1.27)) (justify left)))
 (hierarchical_label "N_BOOT" (shape input) (at 218.44 55.88 0) (fields_autoplaced) (effects (font (size 1.27 1.27)) (justify left)))
 (hierarchical_label "N_AUX4" (shape input) (at 218.44 81.28 0) (fields_autoplaced) (effects (font (size 1.27 1.27)) (justify left)))
 (hierarchical_label "F_SCK" (shape input) (at 218.44 151.13 0) (fields_autoplaced) (effects (font (size 1.27 1.27)) (justify left)))
 (hierarchical_label "N_AUX1" (shape input) (at 218.44 73.66 0) (fields_autoplaced) (effects (font (size 1.27 1.27)) (justify left)))
 (hierarchical_label "SW_SCL" (shape input) (at 218.44 118.11 0) (fields_autoplaced) (effects (font (size 1.27 1.27)) (justify left)))
 (hierarchical_label "SW_SDA" (shape input) (at 218.44 115.57 0) (fields_autoplaced) (effects (font (size 1.27 1.27)) (justify left)))

 (symbol (lib_id "blues-kicad-lib:power_V+") (at 212.09 27.94 0) (unit 1) (in_bom no) (on_board no) (dnp no) (fields_autoplaced)
  (property "Reference" "#PWR047" (at 212.09 31.75 0) (effects (font (size 1.27 1.27)) hide))
  (property "Value" "V+" (at 212.09 24.13 0) (effects (font (size 1.27 1.27))))
  (property "Footprint" "" (at 212.09 27.94 0) (effects (font (size 1.27 1.27)) hide))
  (property "Datasheet" "" (at 212.09 27.94 0) (effects (font (size 1.27 1.27)) hide)) (pin "1"))

 (symbol (lib_id "blues-kicad-lib:power_VMAIN") (at 189.23 27.94 0) (unit 1) (in_bom no) (on_board no) (dnp no) (fields_autoplaced)
  (property "Reference" "#PWR042" (at 189.23 31.75 0) (effects (font (size 1.27 1.27)) hide))
  (property "Value" "VMAIN" (at 189.23 24.13 0) (effects (font (size 1.27 1.27))))
  (property "Footprint" "" (at 189.23 27.94 0) (effects (font (size 1.27 1.27)) hide))
  (property "Datasheet" "" (at 189.23 27.94 0) (effects (font (size 1.27 1.27)) hide)) (pin "1"))

 (symbol (lib_id "Connector_Generic:Conn_01x24") (at 154.94 58.42 0) (mirror y) (unit 1) (in_bom yes) (on_board yes) (dnp yes)
  (property "Reference" "J10" (at 154.94 27.94 0) (effects (font (size 1.27 1.27))))
  (property "Value" "CES-124-01-S-S" (at 162.56 91.44 0) (effects (font (size 1.27 1.27))))
  (property "Footprint" "blues-kicad-lib:CES-124-01-S-S_Fv1.2" (at 154.94 58.42 0) (effects (font (size 1.27 1.27)) hide))
  (property "Datasheet" "http://www.4uconnector.com/online/Itemadrawing.asp?fldseries=12736&seriesno_a=01" (at 154.94 58.42 0) (effects (font (size 1.27 1.27)) hide))
  (property "Description" "STRIP 24P F P=2.54mm H=5.0mm THT BLACK" (at 154.94 58.42 0) (effects (font (size 1.27 1.27)) hide))
  (property "Manufacturer" "4UCON" (at 154.94 58.42 0) (effects (font (size 1.27 1.27)) hide))
  (property "Datasheet 2" "" (at 154.94 58.42 0) (effects (font (size 1.27 1.27)) hide))
  (property "Datasheet 3" "" (at 154.94 58.42 0) (effects (font (size 1.27 1.27)) hide))
  (property "Datasheet 4" "" (at 154.94 58.42 0) (effects (font (size 1.27 1.27)) hide))
  (property "MPN" "12736" (at 154.94 58.42 0) (effects (font (size 1.27 1.27)) hide))
  (property "MPN 2" "" (at 154.94 58.42 0) (effects (font (size 1.27 1.27)) hide))
  (property "MPN 3" "" (at 154.94 58.42 0) (effects (font (size 1.27 1.27)) hide))
  (property "MPN 4" "" (at 154.94 58.42 0) (effects (font (size 1.27 1.27)) hide))
  (property "Manufacturer 2" "" (at 154.94 58.42 0) (effects (font (size 1.27 1.27)) hide))
  (property "Manufacturer 3" "" (at 154.94 58.42 0) (effects (font (size 1.27 1.27)) hide))
  (property "Manufacturer 4" "" (at 154.94 58.42 0) (effects (font (size 1.27 1.27)) hide))
  (property "Mfr Description" "2.54 FEMALE HEADER DIP STRAIGHT HEIGHT=5.0MM 1X24PIN BLACK GOLD FLASH WITHSTAND HIGH TEMPERATURE TUBE MOQ=1000PC RoHS" (at 154.94 58.42 0) (effects (font (size 1.27 1.27)) hide))
  (property "Mfr Description 2" "" (at 154.94 58.42 0) (effects (font (size 1.27 1.27)) hide))
  (property "Mfr Description 3" "" (at 154.94 58.42 0) (effects (font (size 1.27 1.27)) hide))
  (property "Mfr Description 4" "" (at 154.94 58.42 0) (effects (font (size 1.27 1.27)) hide))
  (property "Design Description" "24x1 0.1\" pitch half height female header" (at 154.94 58.42 0) (effects (font (size 1.27 1.27)) hide))
  (property "Design MPN" "CES-124-01-S-S" (at 154.94 58.42 0) (effects (font (size 1.27 1.27)) hide))
  (property "Design Manufacturer" "Samtec Inc." (at 154.94 58.42 0) (effects (font (size 1.27 1.27)) hide))
  (property "Design Order Code" "SAM1085-24-ND" (at 154.94 58.42 0) (effects (font (size 1.27 1.27)) hide))
  (property "Design Supplier" "Digi-Key" (at 154.94 58.42 0) (effects (font (size 1.27 1.27)) hide)) (pin "1") (pin "10") (pin "11") (pin "12") (pin "13") (pin "14") (pin "15") (pin "16") (pin "17") (pin "18") (pin "19") (pin "2") (pin "20") (pin "21") (pin "22") (pin "23") (pin "24") (pin "3") (pin "4") (pin "5") (pin "6") (pin "7") (pin "8") (pin "9"))

 (symbol (lib_id "blues-kicad-lib:power_F_3V3") (at 100.33 148.59 0) (unit 1) (in_bom no) (on_board no) (dnp no) (fields_autoplaced)
  (property "Reference" "#PWR048" (at 100.33 152.4 0) (effects (font (size 1.27 1.27)) hide))
  (property "Value" "F_3V3" (at 100.33 144.78 0) (effects (font (size 1.27 1.27))))
  (property "Footprint" "" (at 100.33 148.59 0) (effects (font (size 1.27 1.27)) hide))
  (property "Datasheet" "" (at 100.33 148.59 0) (effects (font (size 1.27 1.27)) hide)) (pin "1"))

 (symbol (lib_id "power:GND") (at 173.99 93.98 0) (unit 1) (in_bom yes) (on_board yes) (dnp no)
  (property "Reference" "#PWR046" (at 173.99 100.33 0) (effects (font (size 1.27 1.27)) hide))
  (property "Value" "GND" (at 173.99 97.79 0) (effects (font (size 1.27 1.27))))
  (property "Footprint" "" (at 173.99 93.98 0) (effects (font (size 1.27 1.27)) hide))
  (property "Datasheet" "" (at 173.99 93.98 0) (effects (font (size 1.27 1.27)) hide)) (pin "1"))

 (symbol (lib_id "blues-kicad-lib:power_VBAT") (at 181.61 27.94 0) (unit 1) (in_bom no) (on_board no) (dnp no) (fields_autoplaced)
  (property "Reference" "#PWR041" (at 181.61 31.75 0) (effects (font (size 1.27 1.27)) hide))
  (property "Value" "VBAT" (at 181.61 24.13 0) (effects (font (size 1.27 1.27))))
  (property "Footprint" "" (at 181.61 27.94 0) (effects (font (size 1.27 1.27)) hide))
  (property "Datasheet" "" (at 181.61 27.94 0) (effects (font (size 1.27 1.27)) hide)) (pin "1"))

 (symbol (lib_id "blues-kicad-lib:power_N_VIO") (at 196.85 27.94 0) (unit 1) (in_bom no) (on_board no) (dnp no) (fields_autoplaced)
  (property "Reference" "#PWR043" (at 196.85 31.75 0) (effects (font (size 1.27 1.27)) hide))
  (property "Value" "N_VIO" (at 196.85 24.13 0) (effects (font (size 1.27 1.27))))
  (property "Footprint" "" (at 196.85 27.94 0) (effects (font (size 1.27 1.27)) hide))
  (property "Datasheet" "" (at 196.85 27.94 0) (effects (font (size 1.27 1.27)) hide)) (pin "1"))

 (symbol (lib_id "Connector_Generic:Conn_01x24") (at 146.05 58.42 0) (unit 1) (in_bom yes) (on_board yes) (dnp yes)
  (property "Reference" "J9" (at 146.05 27.94 0) (effects (font (size 1.27 1.27))))
  (property "Value" "CES-124-01-S-S" (at 138.43 91.44 0) (effects (font (size 1.27 1.27))))
  (property "Footprint" "blues-kicad-lib:CES-124-01-S-S_Fv1.2" (at 146.05 58.42 0) (effects (font (size 1.27 1.27)) hide))
  (property "Datasheet" "http://www.4uconnector.com/online/Itemadrawing.asp?fldseries=12736&seriesno_a=01" (at 146.05 58.42 0) (effects (font (size 1.27 1.27)) hide))
  (property "Description" "STRIP 24P F P=2.54mm H=5.0mm THT BLACK" (at 146.05 58.42 0) (effects (font (size 1.27 1.27)) hide))
  (property "Manufacturer" "4UCON" (at 146.05 58.42 0) (effects (font (size 1.27 1.27)) hide))
  (property "Datasheet 2" "" (at 146.05 58.42 0) (effects (font (size 1.27 1.27)) hide))
  (property "Datasheet 3" "" (at 146.05 58.42 0) (effects (font (size 1.27 1.27)) hide))
  (property "Datasheet 4" "" (at 146.05 58.42 0) (effects (font (size 1.27 1.27)) hide))
  (property "MPN" "12736" (at 146.05 58.42 0) (effects (font (size 1.27 1.27)) hide))
  (property "MPN 2" "" (at 146.05 58.42 0) (effects (font (size 1.27 1.27)) hide))
  (property "MPN 3" "" (at 146.05 58.42 0) (effects (font (size 1.27 1.27)) hide))
  (property "MPN 4" "" (at 146.05 58.42 0) (effects (font (size 1.27 1.27)) hide))
  (property "Manufacturer 2" "" (at 146.05 58.42 0) (effects (font (size 1.27 1.27)) hide))
  (property "Manufacturer 3" "" (at 146.05 58.42 0) (effects (font (size 1.27 1.27)) hide))
  (property "Manufacturer 4" "" (at 146.05 58.42 0) (effects (font (size 1.27 1.27)) hide))
  (property "Mfr Description" "2.54 FEMALE HEADER DIP STRAIGHT HEIGHT=5.0MM 1X24PIN BLACK GOLD FLASH WITHSTAND HIGH TEMPERATURE TUBE MOQ=1000PC RoHS" (at 146.05 58.42 0) (effects (font (size 1.27 1.27)) hide))
  (property "Mfr Description 2" "" (at 146.05 58.42 0) (effects (font (size 1.27 1.27)) hide))
  (property "Mfr Description 3" "" (at 146.05 58.42 0) (effects (font (size 1.27 1.27)) hide))
  (property "Mfr Description 4" "" (at 146.05 58.42 0) (effects (font (size 1.27 1.27)) hide))
  (property "Design Description" "24x1 0.1\" pitch half height female header" (at 146.05 58.42 0) (effects (font (size 1.27 1.27)) hide))
  (property "Design MPN" "CES-124-01-S-S" (at 146.05 58.42 0) (effects (font (size 1.27 1.27)) hide))
  (property "Design Manufacturer" "Samtec Inc." (at 146.05 58.42 0) (effects (font (size 1.27 1.27)) hide))
  (property "Design Order Code" "SAM1085-24-ND" (at 146.05 58.42 0) (effects (font (size 1.27 1.27)) hide))
  (property "Design Supplier" "Digi-Key" (at 146.05 58.42 0) (effects (font (size 1.27 1.27)) hide)) (pin "1") (pin "10") (pin "11") (pin "12") (pin "13") (pin "14") (pin "15") (pin "16") (pin "17") (pin "18") (pin "19") (pin "2") (pin "20") (pin "21") (pin "22") (pin "23") (pin "24") (pin "3") (pin "4") (pin "5") (pin "6") (pin "7") (pin "8") (pin "9"))

 (symbol (lib_id "blues-kicad-lib:power_VUSB") (at 173.99 27.94 0) (unit 1) (in_bom no) (on_board no) (dnp no) (fields_autoplaced)
  (property "Reference" "#PWR040" (at 173.99 31.75 0) (effects (font (size 1.27 1.27)) hide))
  (property "Value" "VUSB" (at 173.99 24.13 0) (effects (font (size 1.27 1.27))))
  (property "Footprint" "" (at 173.99 27.94 0) (effects (font (size 1.27 1.27)) hide))
  (property "Datasheet" "" (at 173.99 27.94 0) (effects (font (size 1.27 1.27)) hide)) (pin "1"))

 (symbol (lib_id "blues-kicad-lib:power_V+") (at 100.33 157.48 0) (unit 1) (in_bom no) (on_board no) (dnp no) (fields_autoplaced)
  (property "Reference" "#PWR049" (at 100.33 161.29 0) (effects (font (size 1.27 1.27)) hide))
  (property "Value" "V+" (at 100.33 153.67 0) (effects (font (size 1.27 1.27))))
  (property "Footprint" "" (at 100.33 157.48 0) (effects (font (size 1.27 1.27)) hide))
  (property "Datasheet" "" (at 100.33 157.48 0) (effects (font (size 1.27 1.27)) hide)) (pin "1"))

 (symbol (lib_id "blues-kicad-lib:power_VSOLAR") (at 204.47 27.94 0) (unit 1) (in_bom no) (on_board no) (dnp no) (fields_autoplaced)
  (property "Reference" "#PWR044" (at 204.47 31.75 0) (effects (font (size 1.27 1.27)) hide))
  (property "Value" "VSOLAR" (at 204.47 24.13 0) (effects (font (size 1.27 1.27))))
  (property "Footprint" "" (at 204.47 27.94 0) (effects (font (size 1.27 1.27)) hide))
  (property "Datasheet" "" (at 204.47 27.94 0) (effects (font (size 1.27 1.27)) hide)) (pin "1"))

 (symbol (lib_id "blues-kicad-lib:power_F_3V3") (at 166.37 27.94 0) (unit 1) (in_bom no) (on_board no) (dnp no) (fields_autoplaced)
  (property "Reference" "#PWR039" (at 166.37 31.75 0) (effects (font (size 1.27 1.27)) hide))
  (property "Value" "F_3V3" (at 166.37 24.13 0) (effects (font (size 1.27 1.27))))
  (property "Footprint" "" (at 166.37 27.94 0) (effects (font (size 1.27 1.27)) hide))
  (property "Datasheet" "" (at 166.37 27.94 0) (effects (font (size 1.27 1.27)) hide)) (pin "1")))
